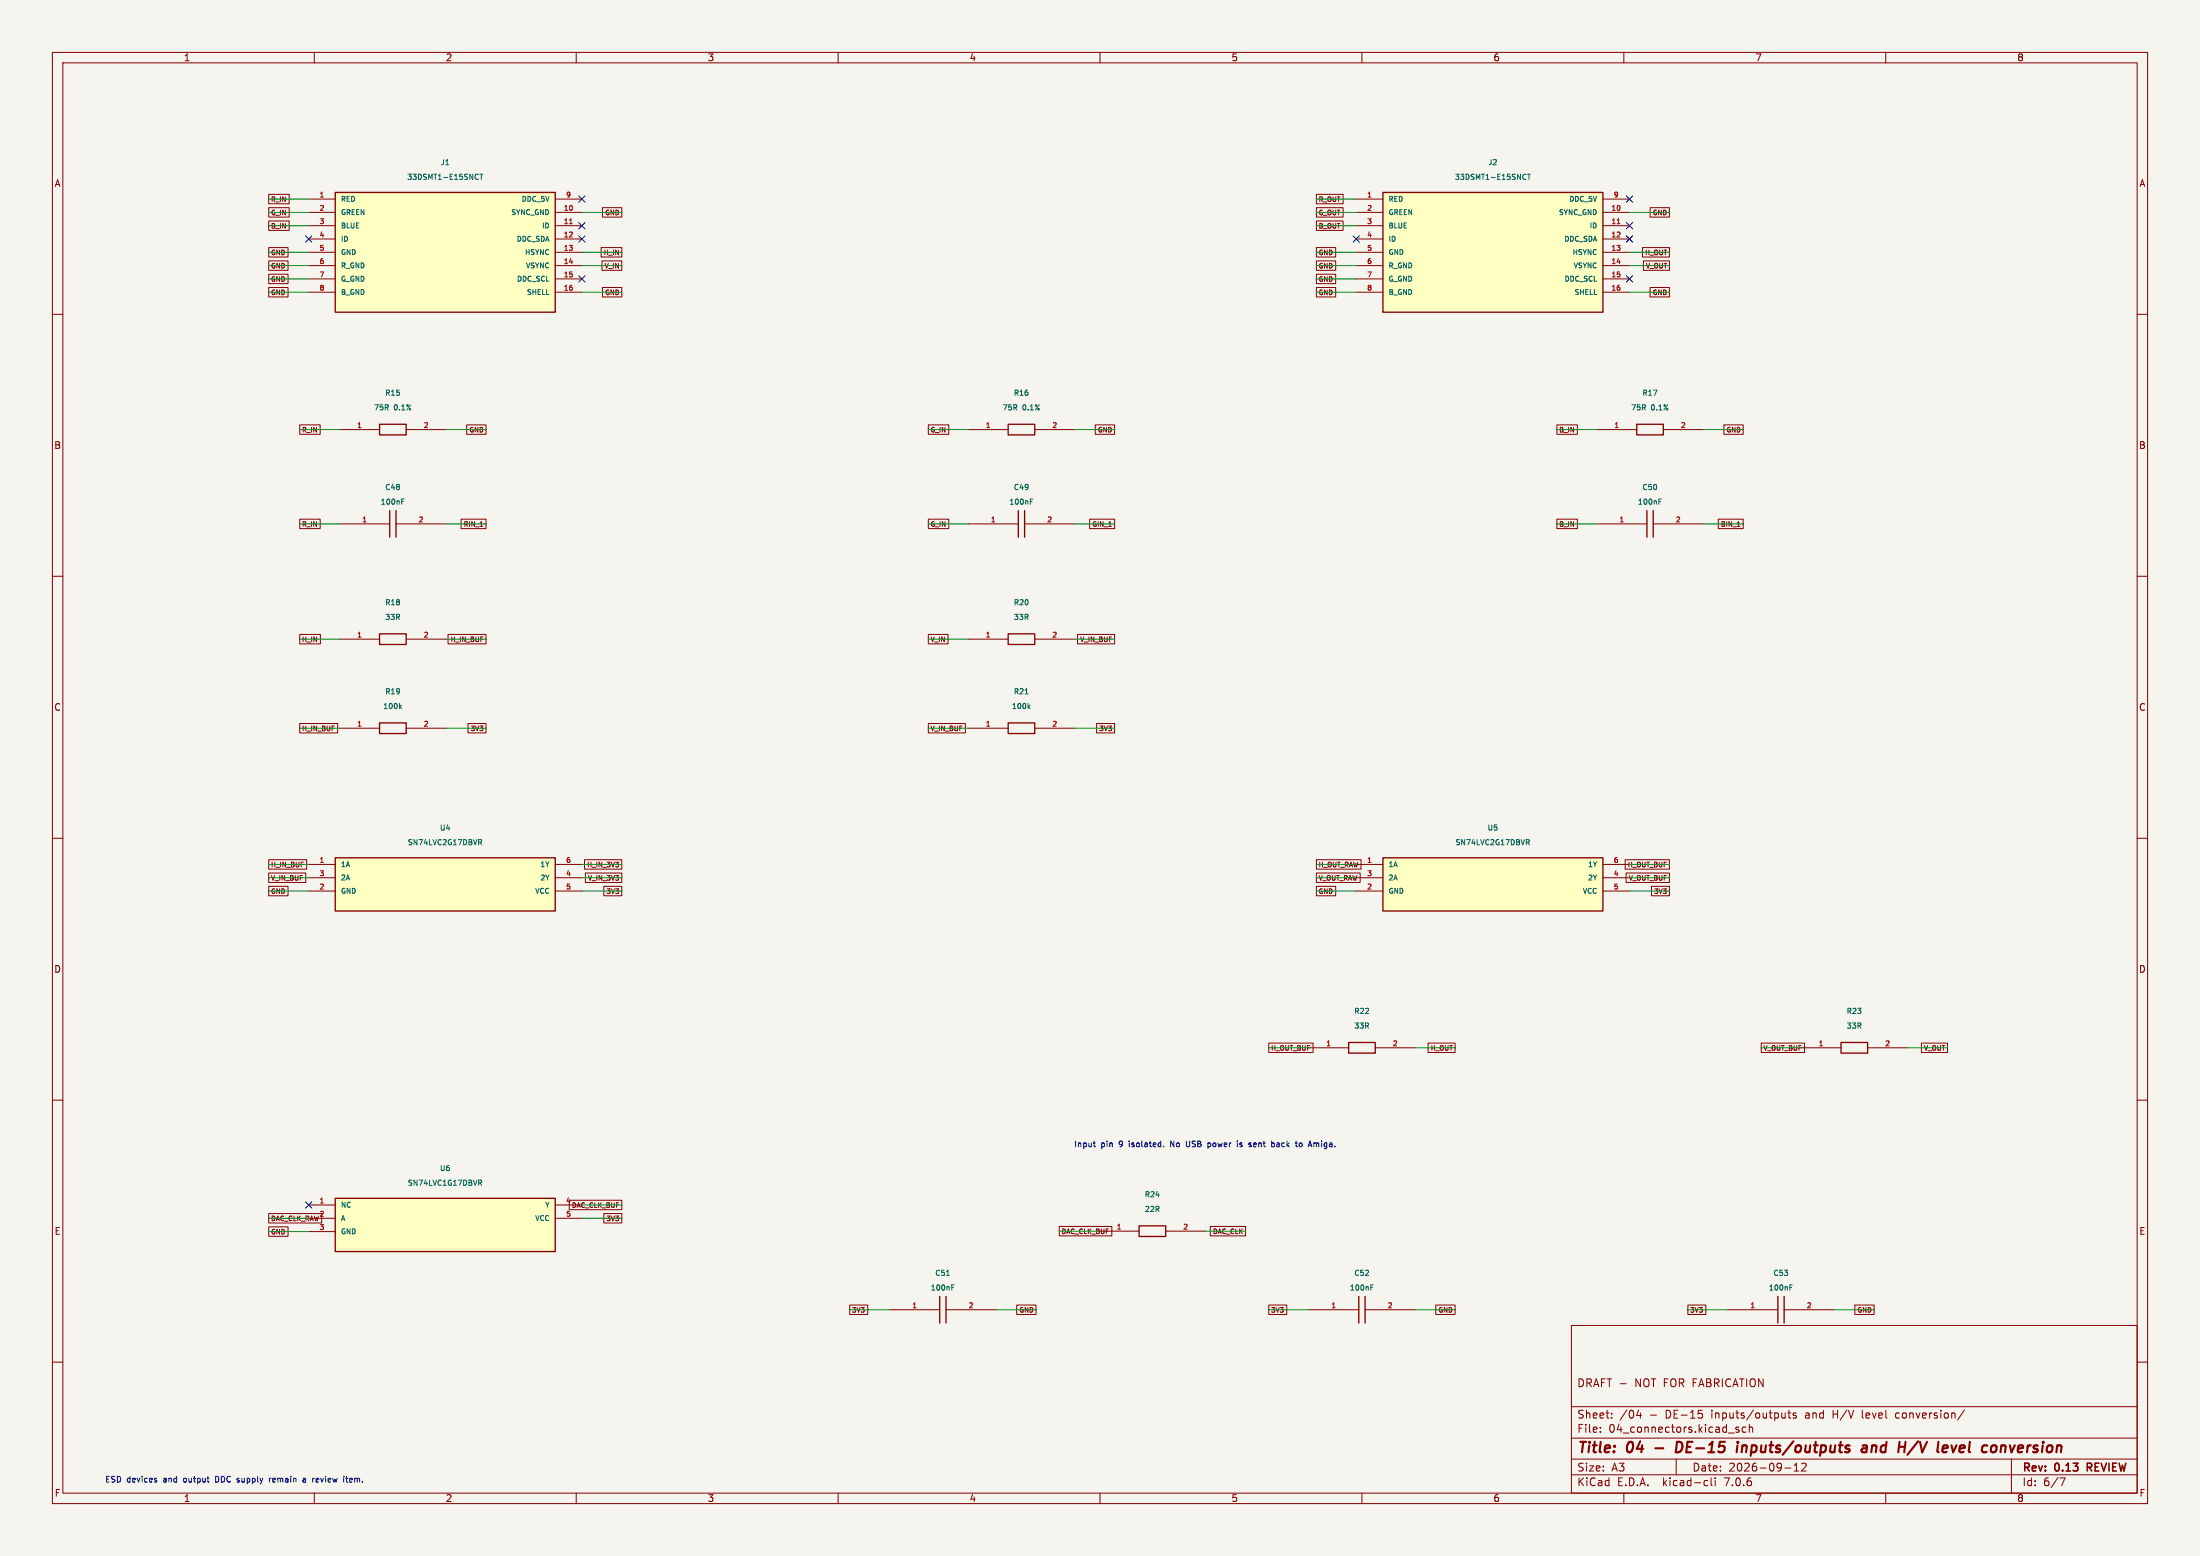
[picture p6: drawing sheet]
(kicad_sch (version 20230121) (generator eeschema) (paper "A3")
(title_block (title "04 - DE-15 inputs/outputs and H/V level conversion") (date "2026-09-12") (rev "0.13 REVIEW") (comment 1 "DRAFT - NOT FOR FABRICATION"))
(lib_symbols (symbol "Amiga:C" (pin_names (offset 1.0)) (in_bom yes) (on_board yes)
(property "Reference" "U" (id 0) (at 0 4 0) (effects (font (size 1.0 1.0)) ))
(property "Value" "C" (id 1) (at 0 2 0) (effects (font (size 1.0 1.0)) ))
(symbol "C_1_1"
(polyline (pts (xy -0.6 -2.54) (xy -0.6 2.54)) (stroke (width 0.254) (type default)) (fill (type none)))
(polyline (pts (xy 0.6 -2.54) (xy 0.6 2.54)) (stroke (width 0.254) (type default)) (fill (type none)))
(pin passive line (at -10.16 -0 0) (length 9.56) (name "~" (effects (font (size 0.95 0.95)) )) (number "1" (effects (font (size 0.95 0.95)) )))
(pin passive line (at 10.16 -0 180) (length 9.56) (name "~" (effects (font (size 0.95 0.95)) )) (number "2" (effects (font (size 0.95 0.95)) )))))
(symbol "Amiga:DE15_Female" (pin_names (offset 1.0)) (in_bom yes) (on_board yes)
(property "Reference" "U" (id 0) (at 0 4 0) (effects (font (size 1.0 1.0)) ))
(property "Value" "DE15_Female" (id 1) (at 0 2 0) (effects (font (size 1.0 1.0)) ))
(symbol "DE15_Female_1_1"
(rectangle (start -21 1.27) (end 21 -21.59) (stroke (width 0.254) (type default)) (fill (type background)))
(pin passive line (at -26.08 -0 0) (length 5.08) (name "RED" (effects (font (size 0.95 0.95)) )) (number "1" (effects (font (size 0.95 0.95)) )))
(pin passive line (at -26.08 -2.54 0) (length 5.08) (name "GREEN" (effects (font (size 0.95 0.95)) )) (number "2" (effects (font (size 0.95 0.95)) )))
(pin passive line (at -26.08 -5.08 0) (length 5.08) (name "BLUE" (effects (font (size 0.95 0.95)) )) (number "3" (effects (font (size 0.95 0.95)) )))
(pin passive line (at -26.08 -7.62 0) (length 5.08) (name "ID" (effects (font (size 0.95 0.95)) )) (number "4" (effects (font (size 0.95 0.95)) )))
(pin passive line (at -26.08 -10.16 0) (length 5.08) (name "GND" (effects (font (size 0.95 0.95)) )) (number "5" (effects (font (size 0.95 0.95)) )))
(pin passive line (at -26.08 -12.7 0) (length 5.08) (name "R_GND" (effects (font (size 0.95 0.95)) )) (number "6" (effects (font (size 0.95 0.95)) )))
(pin passive line (at -26.08 -15.24 0) (length 5.08) (name "G_GND" (effects (font (size 0.95 0.95)) )) (number "7" (effects (font (size 0.95 0.95)) )))
(pin passive line (at -26.08 -17.78 0) (length 5.08) (name "B_GND" (effects (font (size 0.95 0.95)) )) (number "8" (effects (font (size 0.95 0.95)) )))
(pin passive line (at 26.08 -0 180) (length 5.08) (name "DDC_5V" (effects (font (size 0.95 0.95)) )) (number "9" (effects (font (size 0.95 0.95)) )))
(pin passive line (at 26.08 -2.54 180) (length 5.08) (name "SYNC_GND" (effects (font (size 0.95 0.95)) )) (number "10" (effects (font (size 0.95 0.95)) )))
(pin passive line (at 26.08 -5.08 180) (length 5.08) (name "ID" (effects (font (size 0.95 0.95)) )) (number "11" (effects (font (size 0.95 0.95)) )))
(pin passive line (at 26.08 -7.62 180) (length 5.08) (name "DDC_SDA" (effects (font (size 0.95 0.95)) )) (number "12" (effects (font (size 0.95 0.95)) )))
(pin passive line (at 26.08 -10.16 180) (length 5.08) (name "HSYNC" (effects (font (size 0.95 0.95)) )) (number "13" (effects (font (size 0.95 0.95)) )))
(pin passive line (at 26.08 -12.7 180) (length 5.08) (name "VSYNC" (effects (font (size 0.95 0.95)) )) (number "14" (effects (font (size 0.95 0.95)) )))
(pin passive line (at 26.08 -15.24 180) (length 5.08) (name "DDC_SCL" (effects (font (size 0.95 0.95)) )) (number "15" (effects (font (size 0.95 0.95)) )))
(pin passive line (at 26.08 -17.78 180) (length 5.08) (name "SHELL" (effects (font (size 0.95 0.95)) )) (number "16" (effects (font (size 0.95 0.95)) )))))
(symbol "Amiga:R" (pin_names (offset 1.0)) (in_bom yes) (on_board yes)
(property "Reference" "U" (id 0) (at 0 4 0) (effects (font (size 1.0 1.0)) ))
(property "Value" "R" (id 1) (at 0 2 0) (effects (font (size 1.0 1.0)) ))
(symbol "R_1_1"
(rectangle (start -2.54 1.016) (end 2.54 -1.016) (stroke (width 0.254) (type default)) (fill (type none)))
(pin passive line (at -10.16 -0 0) (length 7.62) (name "~" (effects (font (size 0.95 0.95)) )) (number "1" (effects (font (size 0.95 0.95)) )))
(pin passive line (at 10.16 -0 180) (length 7.62) (name "~" (effects (font (size 0.95 0.95)) )) (number "2" (effects (font (size 0.95 0.95)) )))))
(symbol "Amiga:SN74LVC1G17DBVR" (pin_names (offset 1.0)) (in_bom yes) (on_board yes)
(property "Reference" "U" (id 0) (at 0 4 0) (effects (font (size 1.0 1.0)) ))
(property "Value" "SN74LVC1G17DBVR" (id 1) (at 0 2 0) (effects (font (size 1.0 1.0)) ))
(symbol "SN74LVC1G17DBVR_1_1"
(rectangle (start -21 1.27) (end 21 -8.89) (stroke (width 0.254) (type default)) (fill (type background)))
(pin passive line (at -26.08 -0 0) (length 5.08) (name "NC" (effects (font (size 0.95 0.95)) )) (number "1" (effects (font (size 0.95 0.95)) )))
(pin input line (at -26.08 -2.54 0) (length 5.08) (name "A" (effects (font (size 0.95 0.95)) )) (number "2" (effects (font (size 0.95 0.95)) )))
(pin power_in line (at -26.08 -5.08 0) (length 5.08) (name "GND" (effects (font (size 0.95 0.95)) )) (number "3" (effects (font (size 0.95 0.95)) )))
(pin output line (at 26.08 -0 180) (length 5.08) (name "Y" (effects (font (size 0.95 0.95)) )) (number "4" (effects (font (size 0.95 0.95)) )))
(pin power_in line (at 26.08 -2.54 180) (length 5.08) (name "VCC" (effects (font (size 0.95 0.95)) )) (number "5" (effects (font (size 0.95 0.95)) )))))
(symbol "Amiga:SN74LVC2G17DBVR" (pin_names (offset 1.0)) (in_bom yes) (on_board yes)
(property "Reference" "U" (id 0) (at 0 4 0) (effects (font (size 1.0 1.0)) ))
(property "Value" "SN74LVC2G17DBVR" (id 1) (at 0 2 0) (effects (font (size 1.0 1.0)) ))
(symbol "SN74LVC2G17DBVR_1_1"
(rectangle (start -21 1.27) (end 21 -8.89) (stroke (width 0.254) (type default)) (fill (type background)))
(pin input line (at -26.08 -0 0) (length 5.08) (name "1A" (effects (font (size 0.95 0.95)) )) (number "1" (effects (font (size 0.95 0.95)) )))
(pin input line (at -26.08 -2.54 0) (length 5.08) (name "2A" (effects (font (size 0.95 0.95)) )) (number "3" (effects (font (size 0.95 0.95)) )))
(pin power_in line (at -26.08 -5.08 0) (length 5.08) (name "GND" (effects (font (size 0.95 0.95)) )) (number "2" (effects (font (size 0.95 0.95)) )))
(pin output line (at 26.08 -0 180) (length 5.08) (name "1Y" (effects (font (size 0.95 0.95)) )) (number "6" (effects (font (size 0.95 0.95)) )))
(pin output line (at 26.08 -2.54 180) (length 5.08) (name "2Y" (effects (font (size 0.95 0.95)) )) (number "4" (effects (font (size 0.95 0.95)) )))
(pin power_in line (at 26.08 -5.08 180) (length 5.08) (name "VCC" (effects (font (size 0.95 0.95)) )) (number "5" (effects (font (size 0.95 0.95)) ))))))
(wire (pts (xy 58.92 38) (xy 51.3 38)) (stroke (width 0) (type default)))
(global_label "R_IN" (shape passive) (at 51.3 38 0) (effects (font (size 0.9 0.9)) (justify left)))
(wire (pts (xy 58.92 40.54) (xy 51.3 40.54)) (stroke (width 0) (type default)))
(global_label "G_IN" (shape passive) (at 51.3 40.54 0) (effects (font (size 0.9 0.9)) (justify left)))
(wire (pts (xy 58.92 43.08) (xy 51.3 43.08)) (stroke (width 0) (type default)))
(global_label "B_IN" (shape passive) (at 51.3 43.08 0) (effects (font (size 0.9 0.9)) (justify left)))
(no_connect (at 58.92 45.62))
(wire (pts (xy 58.92 48.16) (xy 51.3 48.16)) (stroke (width 0) (type default)))
(global_label "GND" (shape passive) (at 51.3 48.16 0) (effects (font (size 0.9 0.9)) (justify left)))
(wire (pts (xy 58.92 50.7) (xy 51.3 50.7)) (stroke (width 0) (type default)))
(global_label "GND" (shape passive) (at 51.3 50.7 0) (effects (font (size 0.9 0.9)) (justify left)))
(wire (pts (xy 58.92 53.24) (xy 51.3 53.24)) (stroke (width 0) (type default)))
(global_label "GND" (shape passive) (at 51.3 53.24 0) (effects (font (size 0.9 0.9)) (justify left)))
(wire (pts (xy 58.92 55.78) (xy 51.3 55.78)) (stroke (width 0) (type default)))
(global_label "GND" (shape passive) (at 51.3 55.78 0) (effects (font (size 0.9 0.9)) (justify left)))
(no_connect (at 111.08 38))
(wire (pts (xy 111.08 40.54) (xy 118.7 40.54)) (stroke (width 0) (type default)))
(global_label "GND" (shape passive) (at 118.7 40.54 180) (effects (font (size 0.9 0.9)) (justify right)))
(no_connect (at 111.08 43.08))
(no_connect (at 111.08 45.62))
(wire (pts (xy 111.08 48.16) (xy 118.7 48.16)) (stroke (width 0) (type default)))
(global_label "H_IN" (shape passive) (at 118.7 48.16 180) (effects (font (size 0.9 0.9)) (justify right)))
(wire (pts (xy 111.08 50.7) (xy 118.7 50.7)) (stroke (width 0) (type default)))
(global_label "V_IN" (shape passive) (at 118.7 50.7 180) (effects (font (size 0.9 0.9)) (justify right)))
(no_connect (at 111.08 53.24))
(wire (pts (xy 111.08 55.78) (xy 118.7 55.78)) (stroke (width 0) (type default)))
(global_label "GND" (shape passive) (at 118.7 55.78 180) (effects (font (size 0.9 0.9)) (justify right)))
(symbol (lib_id "Amiga:DE15_Female") (at 85 38 0) (unit 1) (in_bom yes) (on_board yes)
(property "Reference" "J1" (id 0) (at 85 31 0) (effects (font (size 1.0 1.0)) ))
(property "Value" "33DSMT1-E15SNCT" (id 1) (at 85 33.8 0) (effects (font (size 1.0 1.0)) ))
(property "Footprint" "Amiga:DE15_Conec_33DSMT1-E15SNCT" (id 2) (at 85 33.8 0) (effects (font (size 1.0 1.0)) hide))
(property "Datasheet" "" (id 3) (at 85 33.8 0) (effects (font (size 1.0 1.0)) hide))
(property "MPN" "33DSMT1-E15SNCT" (id 4) (at 85 33.8 0) (effects (font (size 1.0 1.0)) hide))
(property "LCSC" "" (id 5) (at 85 33.8 0) (effects (font (size 1.0 1.0)) hide))
(pin "1")
(pin "2")
(pin "3")
(pin "4")
(pin "5")
(pin "6")
(pin "7")
(pin "8")
(pin "9")
(pin "10")
(pin "11")
(pin "12")
(pin "13")
(pin "14")
(pin "15")
(pin "16"))
(wire (pts (xy 258.92 38) (xy 251.3 38)) (stroke (width 0) (type default)))
(global_label "R_OUT" (shape passive) (at 251.3 38 0) (effects (font (size 0.9 0.9)) (justify left)))
(wire (pts (xy 258.92 40.54) (xy 251.3 40.54)) (stroke (width 0) (type default)))
(global_label "G_OUT" (shape passive) (at 251.3 40.54 0) (effects (font (size 0.9 0.9)) (justify left)))
(wire (pts (xy 258.92 43.08) (xy 251.3 43.08)) (stroke (width 0) (type default)))
(global_label "B_OUT" (shape passive) (at 251.3 43.08 0) (effects (font (size 0.9 0.9)) (justify left)))
(no_connect (at 258.92 45.62))
(wire (pts (xy 258.92 48.16) (xy 251.3 48.16)) (stroke (width 0) (type default)))
(global_label "GND" (shape passive) (at 251.3 48.16 0) (effects (font (size 0.9 0.9)) (justify left)))
(wire (pts (xy 258.92 50.7) (xy 251.3 50.7)) (stroke (width 0) (type default)))
(global_label "GND" (shape passive) (at 251.3 50.7 0) (effects (font (size 0.9 0.9)) (justify left)))
(wire (pts (xy 258.92 53.24) (xy 251.3 53.24)) (stroke (width 0) (type default)))
(global_label "GND" (shape passive) (at 251.3 53.24 0) (effects (font (size 0.9 0.9)) (justify left)))
(wire (pts (xy 258.92 55.78) (xy 251.3 55.78)) (stroke (width 0) (type default)))
(global_label "GND" (shape passive) (at 251.3 55.78 0) (effects (font (size 0.9 0.9)) (justify left)))
(no_connect (at 311.08 38))
(wire (pts (xy 311.08 40.54) (xy 318.7 40.54)) (stroke (width 0) (type default)))
(global_label "GND" (shape passive) (at 318.7 40.54 180) (effects (font (size 0.9 0.9)) (justify right)))
(no_connect (at 311.08 43.08))
(no_connect (at 311.08 45.62))
(wire (pts (xy 311.08 48.16) (xy 318.7 48.16)) (stroke (width 0) (type default)))
(global_label "H_OUT" (shape passive) (at 318.7 48.16 180) (effects (font (size 0.9 0.9)) (justify right)))
(wire (pts (xy 311.08 50.7) (xy 318.7 50.7)) (stroke (width 0) (type default)))
(global_label "V_OUT" (shape passive) (at 318.7 50.7 180) (effects (font (size 0.9 0.9)) (justify right)))
(no_connect (at 311.08 53.24))
(wire (pts (xy 311.08 55.78) (xy 318.7 55.78)) (stroke (width 0) (type default)))
(global_label "GND" (shape passive) (at 318.7 55.78 180) (effects (font (size 0.9 0.9)) (justify right)))
(symbol (lib_id "Amiga:DE15_Female") (at 285 38 0) (unit 1) (in_bom yes) (on_board yes)
(property "Reference" "J2" (id 0) (at 285 31 0) (effects (font (size 1.0 1.0)) ))
(property "Value" "33DSMT1-E15SNCT" (id 1) (at 285 33.8 0) (effects (font (size 1.0 1.0)) ))
(property "Footprint" "Amiga:DE15_Conec_33DSMT1-E15SNCT" (id 2) (at 285 33.8 0) (effects (font (size 1.0 1.0)) hide))
(property "Datasheet" "" (id 3) (at 285 33.8 0) (effects (font (size 1.0 1.0)) hide))
(property "MPN" "33DSMT1-E15SNCT" (id 4) (at 285 33.8 0) (effects (font (size 1.0 1.0)) hide))
(property "LCSC" "" (id 5) (at 285 33.8 0) (effects (font (size 1.0 1.0)) hide))
(pin "1")
(pin "2")
(pin "3")
(pin "4")
(pin "5")
(pin "6")
(pin "7")
(pin "8")
(pin "9")
(pin "10")
(pin "11")
(pin "12")
(pin "13")
(pin "14")
(pin "15")
(pin "16"))
(wire (pts (xy 64.84 82) (xy 57.22 82)) (stroke (width 0) (type default)))
(global_label "R_IN" (shape passive) (at 57.22 82 0) (effects (font (size 0.9 0.9)) (justify left)))
(wire (pts (xy 85.16 82) (xy 92.78 82)) (stroke (width 0) (type default)))
(global_label "GND" (shape passive) (at 92.78 82 180) (effects (font (size 0.9 0.9)) (justify right)))
(symbol (lib_id "Amiga:R") (at 75 82 0) (unit 1) (in_bom yes) (on_board yes)
(property "Reference" "R15" (id 0) (at 75 75 0) (effects (font (size 1.0 1.0)) ))
(property "Value" "75R 0.1%" (id 1) (at 75 77.8 0) (effects (font (size 1.0 1.0)) ))
(property "Footprint" "Resistor_SMD:R_0603_1608Metric" (id 2) (at 75 77.8 0) (effects (font (size 1.0 1.0)) hide))
(property "Datasheet" "" (id 3) (at 75 77.8 0) (effects (font (size 1.0 1.0)) hide))
(property "MPN" "75R 0.1%" (id 4) (at 75 77.8 0) (effects (font (size 1.0 1.0)) hide))
(property "LCSC" "" (id 5) (at 75 77.8 0) (effects (font (size 1.0 1.0)) hide))
(pin "1")
(pin "2"))
(wire (pts (xy 64.84 100) (xy 57.22 100)) (stroke (width 0) (type default)))
(global_label "R_IN" (shape passive) (at 57.22 100 0) (effects (font (size 0.9 0.9)) (justify left)))
(wire (pts (xy 85.16 100) (xy 92.78 100)) (stroke (width 0) (type default)))
(global_label "RIN_1" (shape passive) (at 92.78 100 180) (effects (font (size 0.9 0.9)) (justify right)))
(symbol (lib_id "Amiga:C") (at 75 100 0) (unit 1) (in_bom yes) (on_board yes)
(property "Reference" "C48" (id 0) (at 75 93 0) (effects (font (size 1.0 1.0)) ))
(property "Value" "100nF" (id 1) (at 75 95.8 0) (effects (font (size 1.0 1.0)) ))
(property "Footprint" "Capacitor_SMD:C_0603_1608Metric" (id 2) (at 75 95.8 0) (effects (font (size 1.0 1.0)) hide))
(property "Datasheet" "" (id 3) (at 75 95.8 0) (effects (font (size 1.0 1.0)) hide))
(property "MPN" "100nF" (id 4) (at 75 95.8 0) (effects (font (size 1.0 1.0)) hide))
(property "LCSC" "" (id 5) (at 75 95.8 0) (effects (font (size 1.0 1.0)) hide))
(pin "1")
(pin "2"))
(wire (pts (xy 184.84 82) (xy 177.22 82)) (stroke (width 0) (type default)))
(global_label "G_IN" (shape passive) (at 177.22 82 0) (effects (font (size 0.9 0.9)) (justify left)))
(wire (pts (xy 205.16 82) (xy 212.78 82)) (stroke (width 0) (type default)))
(global_label "GND" (shape passive) (at 212.78 82 180) (effects (font (size 0.9 0.9)) (justify right)))
(symbol (lib_id "Amiga:R") (at 195 82 0) (unit 1) (in_bom yes) (on_board yes)
(property "Reference" "R16" (id 0) (at 195 75 0) (effects (font (size 1.0 1.0)) ))
(property "Value" "75R 0.1%" (id 1) (at 195 77.8 0) (effects (font (size 1.0 1.0)) ))
(property "Footprint" "Resistor_SMD:R_0603_1608Metric" (id 2) (at 195 77.8 0) (effects (font (size 1.0 1.0)) hide))
(property "Datasheet" "" (id 3) (at 195 77.8 0) (effects (font (size 1.0 1.0)) hide))
(property "MPN" "75R 0.1%" (id 4) (at 195 77.8 0) (effects (font (size 1.0 1.0)) hide))
(property "LCSC" "" (id 5) (at 195 77.8 0) (effects (font (size 1.0 1.0)) hide))
(pin "1")
(pin "2"))
(wire (pts (xy 184.84 100) (xy 177.22 100)) (stroke (width 0) (type default)))
(global_label "G_IN" (shape passive) (at 177.22 100 0) (effects (font (size 0.9 0.9)) (justify left)))
(wire (pts (xy 205.16 100) (xy 212.78 100)) (stroke (width 0) (type default)))
(global_label "GIN_1" (shape passive) (at 212.78 100 180) (effects (font (size 0.9 0.9)) (justify right)))
(symbol (lib_id "Amiga:C") (at 195 100 0) (unit 1) (in_bom yes) (on_board yes)
(property "Reference" "C49" (id 0) (at 195 93 0) (effects (font (size 1.0 1.0)) ))
(property "Value" "100nF" (id 1) (at 195 95.8 0) (effects (font (size 1.0 1.0)) ))
(property "Footprint" "Capacitor_SMD:C_0603_1608Metric" (id 2) (at 195 95.8 0) (effects (font (size 1.0 1.0)) hide))
(property "Datasheet" "" (id 3) (at 195 95.8 0) (effects (font (size 1.0 1.0)) hide))
(property "MPN" "100nF" (id 4) (at 195 95.8 0) (effects (font (size 1.0 1.0)) hide))
(property "LCSC" "" (id 5) (at 195 95.8 0) (effects (font (size 1.0 1.0)) hide))
(pin "1")
(pin "2"))
(wire (pts (xy 304.84 82) (xy 297.22 82)) (stroke (width 0) (type default)))
(global_label "B_IN" (shape passive) (at 297.22 82 0) (effects (font (size 0.9 0.9)) (justify left)))
(wire (pts (xy 325.16 82) (xy 332.78 82)) (stroke (width 0) (type default)))
(global_label "GND" (shape passive) (at 332.78 82 180) (effects (font (size 0.9 0.9)) (justify right)))
(symbol (lib_id "Amiga:R") (at 315 82 0) (unit 1) (in_bom yes) (on_board yes)
(property "Reference" "R17" (id 0) (at 315 75 0) (effects (font (size 1.0 1.0)) ))
(property "Value" "75R 0.1%" (id 1) (at 315 77.8 0) (effects (font (size 1.0 1.0)) ))
(property "Footprint" "Resistor_SMD:R_0603_1608Metric" (id 2) (at 315 77.8 0) (effects (font (size 1.0 1.0)) hide))
(property "Datasheet" "" (id 3) (at 315 77.8 0) (effects (font (size 1.0 1.0)) hide))
(property "MPN" "75R 0.1%" (id 4) (at 315 77.8 0) (effects (font (size 1.0 1.0)) hide))
(property "LCSC" "" (id 5) (at 315 77.8 0) (effects (font (size 1.0 1.0)) hide))
(pin "1")
(pin "2"))
(wire (pts (xy 304.84 100) (xy 297.22 100)) (stroke (width 0) (type default)))
(global_label "B_IN" (shape passive) (at 297.22 100 0) (effects (font (size 0.9 0.9)) (justify left)))
(wire (pts (xy 325.16 100) (xy 332.78 100)) (stroke (width 0) (type default)))
(global_label "BIN_1" (shape passive) (at 332.78 100 180) (effects (font (size 0.9 0.9)) (justify right)))
(symbol (lib_id "Amiga:C") (at 315 100 0) (unit 1) (in_bom yes) (on_board yes)
(property "Reference" "C50" (id 0) (at 315 93 0) (effects (font (size 1.0 1.0)) ))
(property "Value" "100nF" (id 1) (at 315 95.8 0) (effects (font (size 1.0 1.0)) ))
(property "Footprint" "Capacitor_SMD:C_0603_1608Metric" (id 2) (at 315 95.8 0) (effects (font (size 1.0 1.0)) hide))
(property "Datasheet" "" (id 3) (at 315 95.8 0) (effects (font (size 1.0 1.0)) hide))
(property "MPN" "100nF" (id 4) (at 315 95.8 0) (effects (font (size 1.0 1.0)) hide))
(property "LCSC" "" (id 5) (at 315 95.8 0) (effects (font (size 1.0 1.0)) hide))
(pin "1")
(pin "2"))
(wire (pts (xy 64.84 122) (xy 57.22 122)) (stroke (width 0) (type default)))
(global_label "H_IN" (shape passive) (at 57.22 122 0) (effects (font (size 0.9 0.9)) (justify left)))
(wire (pts (xy 85.16 122) (xy 92.78 122)) (stroke (width 0) (type default)))
(global_label "H_IN_BUF" (shape passive) (at 92.78 122 180) (effects (font (size 0.9 0.9)) (justify right)))
(symbol (lib_id "Amiga:R") (at 75 122 0) (unit 1) (in_bom yes) (on_board yes)
(property "Reference" "R18" (id 0) (at 75 115 0) (effects (font (size 1.0 1.0)) ))
(property "Value" "33R" (id 1) (at 75 117.8 0) (effects (font (size 1.0 1.0)) ))
(property "Footprint" "Resistor_SMD:R_0603_1608Metric" (id 2) (at 75 117.8 0) (effects (font (size 1.0 1.0)) hide))
(property "Datasheet" "" (id 3) (at 75 117.8 0) (effects (font (size 1.0 1.0)) hide))
(property "MPN" "33R" (id 4) (at 75 117.8 0) (effects (font (size 1.0 1.0)) hide))
(property "LCSC" "" (id 5) (at 75 117.8 0) (effects (font (size 1.0 1.0)) hide))
(pin "1")
(pin "2"))
(wire (pts (xy 64.84 139) (xy 57.22 139)) (stroke (width 0) (type default)))
(global_label "H_IN_BUF" (shape passive) (at 57.22 139 0) (effects (font (size 0.9 0.9)) (justify left)))
(wire (pts (xy 85.16 139) (xy 92.78 139)) (stroke (width 0) (type default)))
(global_label "3V3" (shape passive) (at 92.78 139 180) (effects (font (size 0.9 0.9)) (justify right)))
(symbol (lib_id "Amiga:R") (at 75 139 0) (unit 1) (in_bom yes) (on_board yes)
(property "Reference" "R19" (id 0) (at 75 132 0) (effects (font (size 1.0 1.0)) ))
(property "Value" "100k" (id 1) (at 75 134.8 0) (effects (font (size 1.0 1.0)) ))
(property "Footprint" "Resistor_SMD:R_0603_1608Metric" (id 2) (at 75 134.8 0) (effects (font (size 1.0 1.0)) hide))
(property "Datasheet" "" (id 3) (at 75 134.8 0) (effects (font (size 1.0 1.0)) hide))
(property "MPN" "100k" (id 4) (at 75 134.8 0) (effects (font (size 1.0 1.0)) hide))
(property "LCSC" "" (id 5) (at 75 134.8 0) (effects (font (size 1.0 1.0)) hide))
(pin "1")
(pin "2"))
(wire (pts (xy 184.84 122) (xy 177.22 122)) (stroke (width 0) (type default)))
(global_label "V_IN" (shape passive) (at 177.22 122 0) (effects (font (size 0.9 0.9)) (justify left)))
(wire (pts (xy 205.16 122) (xy 212.78 122)) (stroke (width 0) (type default)))
(global_label "V_IN_BUF" (shape passive) (at 212.78 122 180) (effects (font (size 0.9 0.9)) (justify right)))
(symbol (lib_id "Amiga:R") (at 195 122 0) (unit 1) (in_bom yes) (on_board yes)
(property "Reference" "R20" (id 0) (at 195 115 0) (effects (font (size 1.0 1.0)) ))
(property "Value" "33R" (id 1) (at 195 117.8 0) (effects (font (size 1.0 1.0)) ))
(property "Footprint" "Resistor_SMD:R_0603_1608Metric" (id 2) (at 195 117.8 0) (effects (font (size 1.0 1.0)) hide))
(property "Datasheet" "" (id 3) (at 195 117.8 0) (effects (font (size 1.0 1.0)) hide))
(property "MPN" "33R" (id 4) (at 195 117.8 0) (effects (font (size 1.0 1.0)) hide))
(property "LCSC" "" (id 5) (at 195 117.8 0) (effects (font (size 1.0 1.0)) hide))
(pin "1")
(pin "2"))
(wire (pts (xy 184.84 139) (xy 177.22 139)) (stroke (width 0) (type default)))
(global_label "V_IN_BUF" (shape passive) (at 177.22 139 0) (effects (font (size 0.9 0.9)) (justify left)))
(wire (pts (xy 205.16 139) (xy 212.78 139)) (stroke (width 0) (type default)))
(global_label "3V3" (shape passive) (at 212.78 139 180) (effects (font (size 0.9 0.9)) (justify right)))
(symbol (lib_id "Amiga:R") (at 195 139 0) (unit 1) (in_bom yes) (on_board yes)
(property "Reference" "R21" (id 0) (at 195 132 0) (effects (font (size 1.0 1.0)) ))
(property "Value" "100k" (id 1) (at 195 134.8 0) (effects (font (size 1.0 1.0)) ))
(property "Footprint" "Resistor_SMD:R_0603_1608Metric" (id 2) (at 195 134.8 0) (effects (font (size 1.0 1.0)) hide))
(property "Datasheet" "" (id 3) (at 195 134.8 0) (effects (font (size 1.0 1.0)) hide))
(property "MPN" "100k" (id 4) (at 195 134.8 0) (effects (font (size 1.0 1.0)) hide))
(property "LCSC" "" (id 5) (at 195 134.8 0) (effects (font (size 1.0 1.0)) hide))
(pin "1")
(pin "2"))
(wire (pts (xy 58.92 165) (xy 51.3 165)) (stroke (width 0) (type default)))
(global_label "H_IN_BUF" (shape passive) (at 51.3 165 0) (effects (font (size 0.9 0.9)) (justify left)))
(wire (pts (xy 58.92 167.54) (xy 51.3 167.54)) (stroke (width 0) (type default)))
(global_label "V_IN_BUF" (shape passive) (at 51.3 167.54 0) (effects (font (size 0.9 0.9)) (justify left)))
(wire (pts (xy 58.92 170.08) (xy 51.3 170.08)) (stroke (width 0) (type default)))
(global_label "GND" (shape passive) (at 51.3 170.08 0) (effects (font (size 0.9 0.9)) (justify left)))
(wire (pts (xy 111.08 165) (xy 118.7 165)) (stroke (width 0) (type default)))
(global_label "H_IN_3V3" (shape passive) (at 118.7 165 180) (effects (font (size 0.9 0.9)) (justify right)))
(wire (pts (xy 111.08 167.54) (xy 118.7 167.54)) (stroke (width 0) (type default)))
(global_label "V_IN_3V3" (shape passive) (at 118.7 167.54 180) (effects (font (size 0.9 0.9)) (justify right)))
(wire (pts (xy 111.08 170.08) (xy 118.7 170.08)) (stroke (width 0) (type default)))
(global_label "3V3" (shape passive) (at 118.7 170.08 180) (effects (font (size 0.9 0.9)) (justify right)))
(symbol (lib_id "Amiga:SN74LVC2G17DBVR") (at 85 165 0) (unit 1) (in_bom yes) (on_board yes)
(property "Reference" "U4" (id 0) (at 85 158 0) (effects (font (size 1.0 1.0)) ))
(property "Value" "SN74LVC2G17DBVR" (id 1) (at 85 160.8 0) (effects (font (size 1.0 1.0)) ))
(property "Footprint" "Package_TO_SOT_SMD:SOT-23-6" (id 2) (at 85 160.8 0) (effects (font (size 1.0 1.0)) hide))
(property "Datasheet" "" (id 3) (at 85 160.8 0) (effects (font (size 1.0 1.0)) hide))
(property "MPN" "SN74LVC2G17DBVR" (id 4) (at 85 160.8 0) (effects (font (size 1.0 1.0)) hide))
(property "LCSC" "" (id 5) (at 85 160.8 0) (effects (font (size 1.0 1.0)) hide))
(pin "1")
(pin "3")
(pin "2")
(pin "6")
(pin "4")
(pin "5"))
(wire (pts (xy 258.92 165) (xy 251.3 165)) (stroke (width 0) (type default)))
(global_label "H_OUT_RAW" (shape passive) (at 251.3 165 0) (effects (font (size 0.9 0.9)) (justify left)))
(wire (pts (xy 258.92 167.54) (xy 251.3 167.54)) (stroke (width 0) (type default)))
(global_label "V_OUT_RAW" (shape passive) (at 251.3 167.54 0) (effects (font (size 0.9 0.9)) (justify left)))
(wire (pts (xy 258.92 170.08) (xy 251.3 170.08)) (stroke (width 0) (type default)))
(global_label "GND" (shape passive) (at 251.3 170.08 0) (effects (font (size 0.9 0.9)) (justify left)))
(wire (pts (xy 311.08 165) (xy 318.7 165)) (stroke (width 0) (type default)))
(global_label "H_OUT_BUF" (shape passive) (at 318.7 165 180) (effects (font (size 0.9 0.9)) (justify right)))
(wire (pts (xy 311.08 167.54) (xy 318.7 167.54)) (stroke (width 0) (type default)))
(global_label "V_OUT_BUF" (shape passive) (at 318.7 167.54 180) (effects (font (size 0.9 0.9)) (justify right)))
(wire (pts (xy 311.08 170.08) (xy 318.7 170.08)) (stroke (width 0) (type default)))
(global_label "3V3" (shape passive) (at 318.7 170.08 180) (effects (font (size 0.9 0.9)) (justify right)))
(symbol (lib_id "Amiga:SN74LVC2G17DBVR") (at 285 165 0) (unit 1) (in_bom yes) (on_board yes)
(property "Reference" "U5" (id 0) (at 285 158 0) (effects (font (size 1.0 1.0)) ))
(property "Value" "SN74LVC2G17DBVR" (id 1) (at 285 160.8 0) (effects (font (size 1.0 1.0)) ))
(property "Footprint" "Package_TO_SOT_SMD:SOT-23-6" (id 2) (at 285 160.8 0) (effects (font (size 1.0 1.0)) hide))
(property "Datasheet" "" (id 3) (at 285 160.8 0) (effects (font (size 1.0 1.0)) hide))
(property "MPN" "SN74LVC2G17DBVR" (id 4) (at 285 160.8 0) (effects (font (size 1.0 1.0)) hide))
(property "LCSC" "" (id 5) (at 285 160.8 0) (effects (font (size 1.0 1.0)) hide))
(pin "1")
(pin "3")
(pin "2")
(pin "6")
(pin "4")
(pin "5"))
(wire (pts (xy 249.84 200) (xy 242.22 200)) (stroke (width 0) (type default)))
(global_label "H_OUT_BUF" (shape passive) (at 242.22 200 0) (effects (font (size 0.9 0.9)) (justify left)))
(wire (pts (xy 270.16 200) (xy 277.78 200)) (stroke (width 0) (type default)))
(global_label "H_OUT" (shape passive) (at 277.78 200 180) (effects (font (size 0.9 0.9)) (justify right)))
(symbol (lib_id "Amiga:R") (at 260 200 0) (unit 1) (in_bom yes) (on_board yes)
(property "Reference" "R22" (id 0) (at 260 193 0) (effects (font (size 1.0 1.0)) ))
(property "Value" "33R" (id 1) (at 260 195.8 0) (effects (font (size 1.0 1.0)) ))
(property "Footprint" "Resistor_SMD:R_0603_1608Metric" (id 2) (at 260 195.8 0) (effects (font (size 1.0 1.0)) hide))
(property "Datasheet" "" (id 3) (at 260 195.8 0) (effects (font (size 1.0 1.0)) hide))
(property "MPN" "33R" (id 4) (at 260 195.8 0) (effects (font (size 1.0 1.0)) hide))
(property "LCSC" "" (id 5) (at 260 195.8 0) (effects (font (size 1.0 1.0)) hide))
(pin "1")
(pin "2"))
(wire (pts (xy 343.84 200) (xy 336.22 200)) (stroke (width 0) (type default)))
(global_label "V_OUT_BUF" (shape passive) (at 336.22 200 0) (effects (font (size 0.9 0.9)) (justify left)))
(wire (pts (xy 364.16 200) (xy 371.78 200)) (stroke (width 0) (type default)))
(global_label "V_OUT" (shape passive) (at 371.78 200 180) (effects (font (size 0.9 0.9)) (justify right)))
(symbol (lib_id "Amiga:R") (at 354 200 0) (unit 1) (in_bom yes) (on_board yes)
(property "Reference" "R23" (id 0) (at 354 193 0) (effects (font (size 1.0 1.0)) ))
(property "Value" "33R" (id 1) (at 354 195.8 0) (effects (font (size 1.0 1.0)) ))
(property "Footprint" "Resistor_SMD:R_0603_1608Metric" (id 2) (at 354 195.8 0) (effects (font (size 1.0 1.0)) hide))
(property "Datasheet" "" (id 3) (at 354 195.8 0) (effects (font (size 1.0 1.0)) hide))
(property "MPN" "33R" (id 4) (at 354 195.8 0) (effects (font (size 1.0 1.0)) hide))
(property "LCSC" "" (id 5) (at 354 195.8 0) (effects (font (size 1.0 1.0)) hide))
(pin "1")
(pin "2"))
(no_connect (at 58.92 230))
(wire (pts (xy 58.92 232.54) (xy 51.3 232.54)) (stroke (width 0) (type default)))
(global_label "DAC_CLK_RAW" (shape passive) (at 51.3 232.54 0) (effects (font (size 0.9 0.9)) (justify left)))
(wire (pts (xy 58.92 235.08) (xy 51.3 235.08)) (stroke (width 0) (type default)))
(global_label "GND" (shape passive) (at 51.3 235.08 0) (effects (font (size 0.9 0.9)) (justify left)))
(wire (pts (xy 111.08 230) (xy 118.7 230)) (stroke (width 0) (type default)))
(global_label "DAC_CLK_BUF" (shape passive) (at 118.7 230 180) (effects (font (size 0.9 0.9)) (justify right)))
(wire (pts (xy 111.08 232.54) (xy 118.7 232.54)) (stroke (width 0) (type default)))
(global_label "3V3" (shape passive) (at 118.7 232.54 180) (effects (font (size 0.9 0.9)) (justify right)))
(symbol (lib_id "Amiga:SN74LVC1G17DBVR") (at 85 230 0) (unit 1) (in_bom yes) (on_board yes)
(property "Reference" "U6" (id 0) (at 85 223 0) (effects (font (size 1.0 1.0)) ))
(property "Value" "SN74LVC1G17DBVR" (id 1) (at 85 225.8 0) (effects (font (size 1.0 1.0)) ))
(property "Footprint" "Package_TO_SOT_SMD:SOT-23-5" (id 2) (at 85 225.8 0) (effects (font (size 1.0 1.0)) hide))
(property "Datasheet" "" (id 3) (at 85 225.8 0) (effects (font (size 1.0 1.0)) hide))
(property "MPN" "SN74LVC1G17DBVR" (id 4) (at 85 225.8 0) (effects (font (size 1.0 1.0)) hide))
(property "LCSC" "" (id 5) (at 85 225.8 0) (effects (font (size 1.0 1.0)) hide))
(pin "1")
(pin "2")
(pin "3")
(pin "4")
(pin "5"))
(wire (pts (xy 209.84 235) (xy 202.22 235)) (stroke (width 0) (type default)))
(global_label "DAC_CLK_BUF" (shape passive) (at 202.22 235 0) (effects (font (size 0.9 0.9)) (justify left)))
(wire (pts (xy 230.16 235) (xy 237.78 235)) (stroke (width 0) (type default)))
(global_label "DAC_CLK" (shape passive) (at 237.78 235 180) (effects (font (size 0.9 0.9)) (justify right)))
(symbol (lib_id "Amiga:R") (at 220 235 0) (unit 1) (in_bom yes) (on_board yes)
(property "Reference" "R24" (id 0) (at 220 228 0) (effects (font (size 1.0 1.0)) ))
(property "Value" "22R" (id 1) (at 220 230.8 0) (effects (font (size 1.0 1.0)) ))
(property "Footprint" "Resistor_SMD:R_0603_1608Metric" (id 2) (at 220 230.8 0) (effects (font (size 1.0 1.0)) hide))
(property "Datasheet" "" (id 3) (at 220 230.8 0) (effects (font (size 1.0 1.0)) hide))
(property "MPN" "22R" (id 4) (at 220 230.8 0) (effects (font (size 1.0 1.0)) hide))
(property "LCSC" "" (id 5) (at 220 230.8 0) (effects (font (size 1.0 1.0)) hide))
(pin "1")
(pin "2"))
(wire (pts (xy 169.84 250) (xy 162.22 250)) (stroke (width 0) (type default)))
(global_label "3V3" (shape passive) (at 162.22 250 0) (effects (font (size 0.9 0.9)) (justify left)))
(wire (pts (xy 190.16 250) (xy 197.78 250)) (stroke (width 0) (type default)))
(global_label "GND" (shape passive) (at 197.78 250 180) (effects (font (size 0.9 0.9)) (justify right)))
(symbol (lib_id "Amiga:C") (at 180 250 0) (unit 1) (in_bom yes) (on_board yes)
(property "Reference" "C51" (id 0) (at 180 243 0) (effects (font (size 1.0 1.0)) ))
(property "Value" "100nF" (id 1) (at 180 245.8 0) (effects (font (size 1.0 1.0)) ))
(property "Footprint" "Capacitor_SMD:C_0603_1608Metric" (id 2) (at 180 245.8 0) (effects (font (size 1.0 1.0)) hide))
(property "Datasheet" "" (id 3) (at 180 245.8 0) (effects (font (size 1.0 1.0)) hide))
(property "MPN" "100nF" (id 4) (at 180 245.8 0) (effects (font (size 1.0 1.0)) hide))
(property "LCSC" "" (id 5) (at 180 245.8 0) (effects (font (size 1.0 1.0)) hide))
(pin "1")
(pin "2"))
(wire (pts (xy 249.84 250) (xy 242.22 250)) (stroke (width 0) (type default)))
(global_label "3V3" (shape passive) (at 242.22 250 0) (effects (font (size 0.9 0.9)) (justify left)))
(wire (pts (xy 270.16 250) (xy 277.78 250)) (stroke (width 0) (type default)))
(global_label "GND" (shape passive) (at 277.78 250 180) (effects (font (size 0.9 0.9)) (justify right)))
(symbol (lib_id "Amiga:C") (at 260 250 0) (unit 1) (in_bom yes) (on_board yes)
(property "Reference" "C52" (id 0) (at 260 243 0) (effects (font (size 1.0 1.0)) ))
(property "Value" "100nF" (id 1) (at 260 245.8 0) (effects (font (size 1.0 1.0)) ))
(property "Footprint" "Capacitor_SMD:C_0603_1608Metric" (id 2) (at 260 245.8 0) (effects (font (size 1.0 1.0)) hide))
(property "Datasheet" "" (id 3) (at 260 245.8 0) (effects (font (size 1.0 1.0)) hide))
(property "MPN" "100nF" (id 4) (at 260 245.8 0) (effects (font (size 1.0 1.0)) hide))
(property "LCSC" "" (id 5) (at 260 245.8 0) (effects (font (size 1.0 1.0)) hide))
(pin "1")
(pin "2"))
(wire (pts (xy 329.84 250) (xy 322.22 250)) (stroke (width 0) (type default)))
(global_label "3V3" (shape passive) (at 322.22 250 0) (effects (font (size 0.9 0.9)) (justify left)))
(wire (pts (xy 350.16 250) (xy 357.78 250)) (stroke (width 0) (type default)))
(global_label "GND" (shape passive) (at 357.78 250 180) (effects (font (size 0.9 0.9)) (justify right)))
(symbol (lib_id "Amiga:C") (at 340 250 0) (unit 1) (in_bom yes) (on_board yes)
(property "Reference" "C53" (id 0) (at 340 243 0) (effects (font (size 1.0 1.0)) ))
(property "Value" "100nF" (id 1) (at 340 245.8 0) (effects (font (size 1.0 1.0)) ))
(property "Footprint" "Capacitor_SMD:C_0603_1608Metric" (id 2) (at 340 245.8 0) (effects (font (size 1.0 1.0)) hide))
(property "Datasheet" "" (id 3) (at 340 245.8 0) (effects (font (size 1.0 1.0)) hide))
(property "MPN" "100nF" (id 4) (at 340 245.8 0) (effects (font (size 1.0 1.0)) hide))
(property "LCSC" "" (id 5) (at 340 245.8 0) (effects (font (size 1.0 1.0)) hide))
(pin "1")
(pin "2"))
(text "Input pin 9 isolated. No USB power is sent back to Amiga." (at 205 218 0) (effects (font (size 1.1 1.1)) (justify left top)))
(text "ESD devices and output DDC supply remain a review item." (at 20 282 0) (effects (font (size 1.1 1.1)) (justify left top)))
(sheet_instances (path "" (page "5")))
(symbol_instances
(path "" (reference "J1") (unit 1) (value "33DSMT1-E15SNCT") (footprint "Amiga:DE15_Conec_33DSMT1-E15SNCT"))
(path "" (reference "J2") (unit 1) (value "33DSMT1-E15SNCT") (footprint "Amiga:DE15_Conec_33DSMT1-E15SNCT"))
(path "" (reference "R15") (unit 1) (value "75R 0.1%") (footprint "Resistor_SMD:R_0603_1608Metric"))
(path "" (reference "C48") (unit 1) (value "100nF") (footprint "Capacitor_SMD:C_0603_1608Metric"))
(path "" (reference "R16") (unit 1) (value "75R 0.1%") (footprint "Resistor_SMD:R_0603_1608Metric"))
(path "" (reference "C49") (unit 1) (value "100nF") (footprint "Capacitor_SMD:C_0603_1608Metric"))
(path "" (reference "R17") (unit 1) (value "75R 0.1%") (footprint "Resistor_SMD:R_0603_1608Metric"))
(path "" (reference "C50") (unit 1) (value "100nF") (footprint "Capacitor_SMD:C_0603_1608Metric"))
(path "" (reference "R18") (unit 1) (value "33R") (footprint "Resistor_SMD:R_0603_1608Metric"))
(path "" (reference "R19") (unit 1) (value "100k") (footprint "Resistor_SMD:R_0603_1608Metric"))
(path "" (reference "R20") (unit 1) (value "33R") (footprint "Resistor_SMD:R_0603_1608Metric"))
(path "" (reference "R21") (unit 1) (value "100k") (footprint "Resistor_SMD:R_0603_1608Metric"))
(path "" (reference "U4") (unit 1) (value "SN74LVC2G17DBVR") (footprint "Package_TO_SOT_SMD:SOT-23-6"))
(path "" (reference "U5") (unit 1) (value "SN74LVC2G17DBVR") (footprint "Package_TO_SOT_SMD:SOT-23-6"))
(path "" (reference "R22") (unit 1) (value "33R") (footprint "Resistor_SMD:R_0603_1608Metric"))
(path "" (reference "R23") (unit 1) (value "33R") (footprint "Resistor_SMD:R_0603_1608Metric"))
(path "" (reference "U6") (unit 1) (value "SN74LVC1G17DBVR") (footprint "Package_TO_SOT_SMD:SOT-23-5"))
(path "" (reference "R24") (unit 1) (value "22R") (footprint "Resistor_SMD:R_0603_1608Metric"))
(path "" (reference "C51") (unit 1) (value "100nF") (footprint "Capacitor_SMD:C_0603_1608Metric"))
(path "" (reference "C52") (unit 1) (value "100nF") (footprint "Capacitor_SMD:C_0603_1608Metric"))
(path "" (reference "C53") (unit 1) (value "100nF") (footprint "Capacitor_SMD:C_0603_1608Metric"))))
